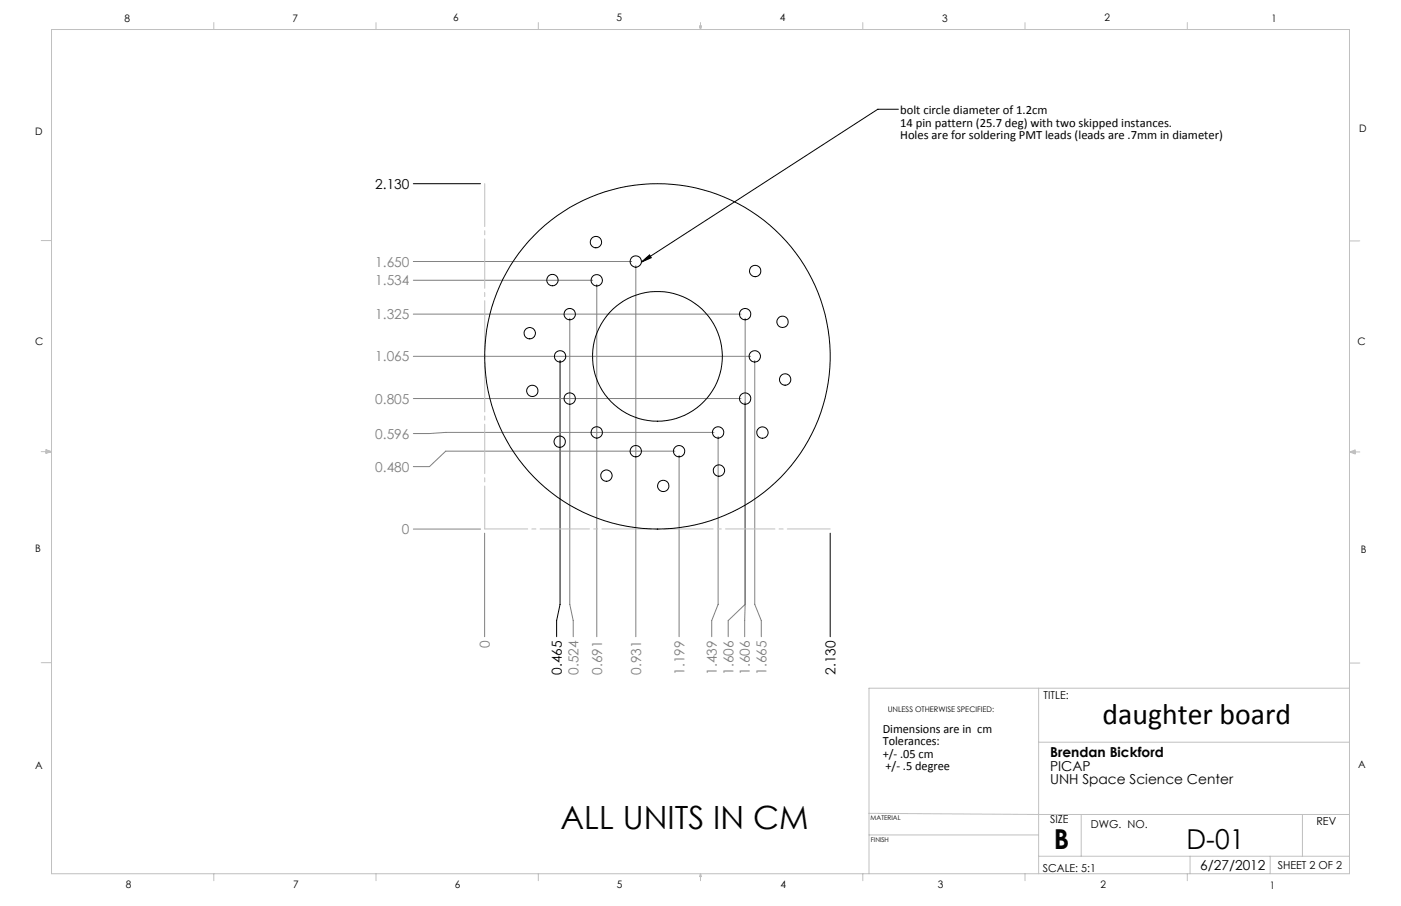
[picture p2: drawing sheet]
<svg xmlns="http://www.w3.org/2000/svg" width="432mm" height="279mm" viewBox="0 0 432 279" stroke-linecap="round" stroke-linejoin="round" font-family="sans-serif">
<g fill="none" stroke="#000" stroke-width=".31">
<path d="M276.9 33.7h-6.4l-72.8 47.1M127.4 56.7h20.7M197.7 80.8l2.5-2.2 .5 .9zM172.6 111.2v75.2l-1 5v5M255.9 164.4v32"/>
<circle cx="183.7" cy="74.7" r="1.75"/>
<circle cx="170.3" cy="86.4" r="1.75"/>
<circle cx="175.6" cy="96.9" r="1.76"/>
<circle cx="183.9" cy="86.4" r="1.75"/>
<circle cx="195.9" cy="80.7" r="1.76"/>
<circle cx="229.7" cy="96.9" r="1.76"/>
<circle cx="232.7" cy="83.6" r="1.77"/>
<circle cx="241.2" cy="99.3" r="1.75"/>
<circle cx="163.3" cy="102.7" r="1.74"/>
<circle cx="172.6" cy="109.9" r="1.76"/>
<circle cx="202.6" cy="109.9" r="53.3"/>
<circle cx="202.6" cy="109.9" r="20"/>
<circle cx="232.6" cy="109.9" r="1.76"/>
<circle cx="242" cy="117" r="1.75"/>
<circle cx="164.1" cy="120.5" r="1.74"/>
<circle cx="172.5" cy="136.2" r="1.76"/>
<circle cx="175.6" cy="122.9" r="1.76"/>
<circle cx="183.9" cy="133.4" r="1.76"/>
<circle cx="195.9" cy="139.2" r="1.75"/>
<circle cx="209.3" cy="139.2" r="1.75"/>
<circle cx="221.3" cy="133.4" r="1.76"/>
<circle cx="229.7" cy="122.9" r="1.76"/>
<circle cx="235" cy="133.4" r="1.75"/>
<circle cx="186.9" cy="146.7" r="1.74"/>
<circle cx="204.4" cy="149.8" r="1.75"/>
<circle cx="221.6" cy="145.1" r="1.75"/>
</g>
<g fill="none" stroke="#808080" stroke-width=".31">
<path d="M127.4 96.9h101M127.4 86.4h55.3M127.4 80.6h67.3M175.6 98.1v88.3l1.1 5v5M183.9 87.7v108.7M196 81.9v114.5M229.7 98.1v88.3M127.4 109.9h104M232.6 111.2v75.2l2 5v5M127.4 122.9h101M208 139.1h-70.6l-5 4.8h-5M220.1 133.4h-82.7l-5 .3h-5"/>
<path d="M221.3 134.6v51.8l-1.9 5v5M209.3 140.4v56M127.4 163.2h20.7M149.4 164.4v32M229.7 186.4l-5.3 5v5M229.7 186.4l-.2 10"/>
</g>
<path d="M149.4 56.6v106.5M149.4 163.1h106.5" fill="none" stroke="#c0c0c0" stroke-width=".31" stroke-dasharray="15.2 1.3 1.3 1.3" stroke-dashoffset="2"/>
<g fill="none" stroke="#c0c0c0" stroke-width=".31">
<path d="M15.9 9.1h400v260.4h-400zM65.9 6.9v2.2M115.9 6.9v2.2M165.9 6.9v2.2M215.6 8h.6l-.3 1.1zM215.7 8l.2 1.1M215.9 6.9v2.2M216 8l-.1 1.1M265.9 6.9v2.2M315.9 6.9v2.2M365.9 6.9v2.2M12.7 74.2h3.2"/>
<path d="M415.9 74.3h3.2M12.7 139.3h3.2M14.2 139.1l1.7 .2M14.2 138.7l1.7 .6-1.7 .5zM15.9 139.3l-1.7 .3M415.9 139.4h3.2M415.9 139.4l1.8-.6v1.2zM415.9 139.4l1.8 .3M417.7 139.2l-1.8 .2M12.7 204.4h3.2M320.1 212.2v57.3M415.9 204.5h3.2"/>
<path d="M415.9 212.2h-148.1v57.3M320.1 228.9h95.8M267.8 250.8l52.3 .4h95.8M267.8 257.5h52.3M333.2 251.2v12.9M401.4 251.2v12.9M65.9 269.5v2.1M115.9 269.5v2.1M165.9 269.5v2.1M215.9 269.5v2.1M215.9 269.5l.3 .8h-.6zM265.9 269.5v2.1"/>
<path d="M315.9 269.5v2.1M320.1 264.1h95.8M365.9 269.5v2.1M366.8 264.1v5.4M391.5 264.1v5.4"/>
</g>
<path d="M197.7 80.8l2.5-2.2 .5 .9z" fill="#000"/>
<text font-size="9.9" x="172.8" y="255.5">ALL UNITS IN CM</text>
<text font-size="9.2" x="339.8" y="223.3">daughter board</text>
<g font-size="8.5">
<text x="324.8" y="262">B</text>
<text x="365.7" y="262">D-01</text>
</g>
<g font-size="4.2">
<text x="115.7" y="58.2">2.130</text>
<text x="173.2" y="208.1" transform="rotate(-90 173.2 208.1)">0.465</text>
<text x="257.5" y="208.1" transform="rotate(-90 257.5 208.1)">2.130</text>
<text x="323.6" y="233.6">Brendan Bickford</text>
<text x="323.6" y="237.7">PICAP</text>
<text x="323.6" y="241.9">UNH Space Science Center</text>
<text x="369.9" y="268.4">6/27/2012</text>
</g>
<g font-size="4.2" fill="#808080">
<text x="115.7" y="82.2">1.650</text>
<text x="115.7" y="88">1.534</text>
<text x="115.7" y="98.5">1.325</text>
<text x="115.7" y="111.5">1.065</text>
<text x="115.7" y="124.5">0.805</text>
<text x="115.7" y="135.3">0.596</text>
<text x="115.7" y="145.5">0.480</text>
<text x="123.9" y="164.7">0</text>
<text x="151" y="199.9" transform="rotate(-90 151 199.9)">0</text>
<text x="178.3" y="208.1" transform="rotate(-90 178.3 208.1)">0.524</text>
<text x="185.5" y="208.1" transform="rotate(-90 185.5 208.1)">0.691</text>
<text x="197.6" y="208.1" transform="rotate(-90 197.6 208.1)">0.931</text>
<text x="210.9" y="208.1" transform="rotate(-90 210.9 208.1)">1.199</text>
<text x="221" y="208.1" transform="rotate(-90 221 208.1)">1.439</text>
<text x="226.1" y="208.1" transform="rotate(-90 226.1 208.1)">1.606</text>
<text x="231.1" y="208.1" transform="rotate(-90 231.1 208.1)">1.606</text>
<text x="236.2" y="208.1" transform="rotate(-90 236.2 208.1)">1.665</text>
</g>
<g font-size="3.9">
<text x="277.4" y="35.1">bolt circle diameter of 1.2cm</text>
<text x="277.4" y="39">14 pin pattern (25.7 deg) with two skipped instances.</text>
<text x="277.4" y="42.9">Holes are for soldering PMT leads (leads are .7mm in diameter)</text>
<text x="272.1" y="225.9">Dimensions are in cm</text>
<text x="272.1" y="229.8">Tolerances:</text>
<text x="272.1" y="233.7">+/- .05 cm</text>
<text x="272.9" y="237.6">+/- .5 degree</text>
</g>
<g font-size="3.4">
<text x="321.7" y="215.7">TITLE:</text>
<text x="323.6" y="253.9">SIZE</text>
<text x="336.2" y="255.5">DWG. NO.</text>
<text x="405.7" y="254.5">REV</text>
<text x="321.4" y="268.9">SCALE: 5:1</text>
<text x="393.8" y="267.9">SHEET 2 OF 2</text>
</g>
<g font-size="3.2">
<text x="38.3" y="6.7">8</text>
<text x="90.2" y="6.7">7</text>
<text x="139.7" y="6.5">6</text>
<text x="190" y="6.5">5</text>
<text x="240.4" y="6.5">4</text>
<text x="290.4" y="6.7">3</text>
<text x="340.4" y="6.5">2</text>
<text x="391.9" y="6.7">1</text>
<text x="10.9" y="41.6">D</text>
<text x="418.9" y="40.7">D</text>
<text x="10.9" y="106.3">C</text>
<text x="418.4" y="106.4">C</text>
<text x="10.8" y="170.2">B</text>
<text x="419.4" y="170.6">B</text>
<text x="10.8" y="237.2">A</text>
<text x="418.6" y="236.8">A</text>
<text x="38.8" y="273.8">8</text>
<text x="90.4" y="273.8">7</text>
<text x="140.2" y="273.8">6</text>
<text x="190.1" y="273.9">5</text>
<text x="240.5" y="273.8">4</text>
<text x="289" y="273.9">3</text>
<text x="339.1" y="273.8">2</text>
<text x="391.4" y="274.1">1</text>
</g>
<text font-size="2.4" x="273.6" y="219.7">UNLESS OTHERWISE SPECIFIED:</text>
<g font-size="2">
<text x="268.3" y="252.9">MATERIAL</text>
<text x="268.4" y="259.7">FINISH</text>
</g>
</svg>
